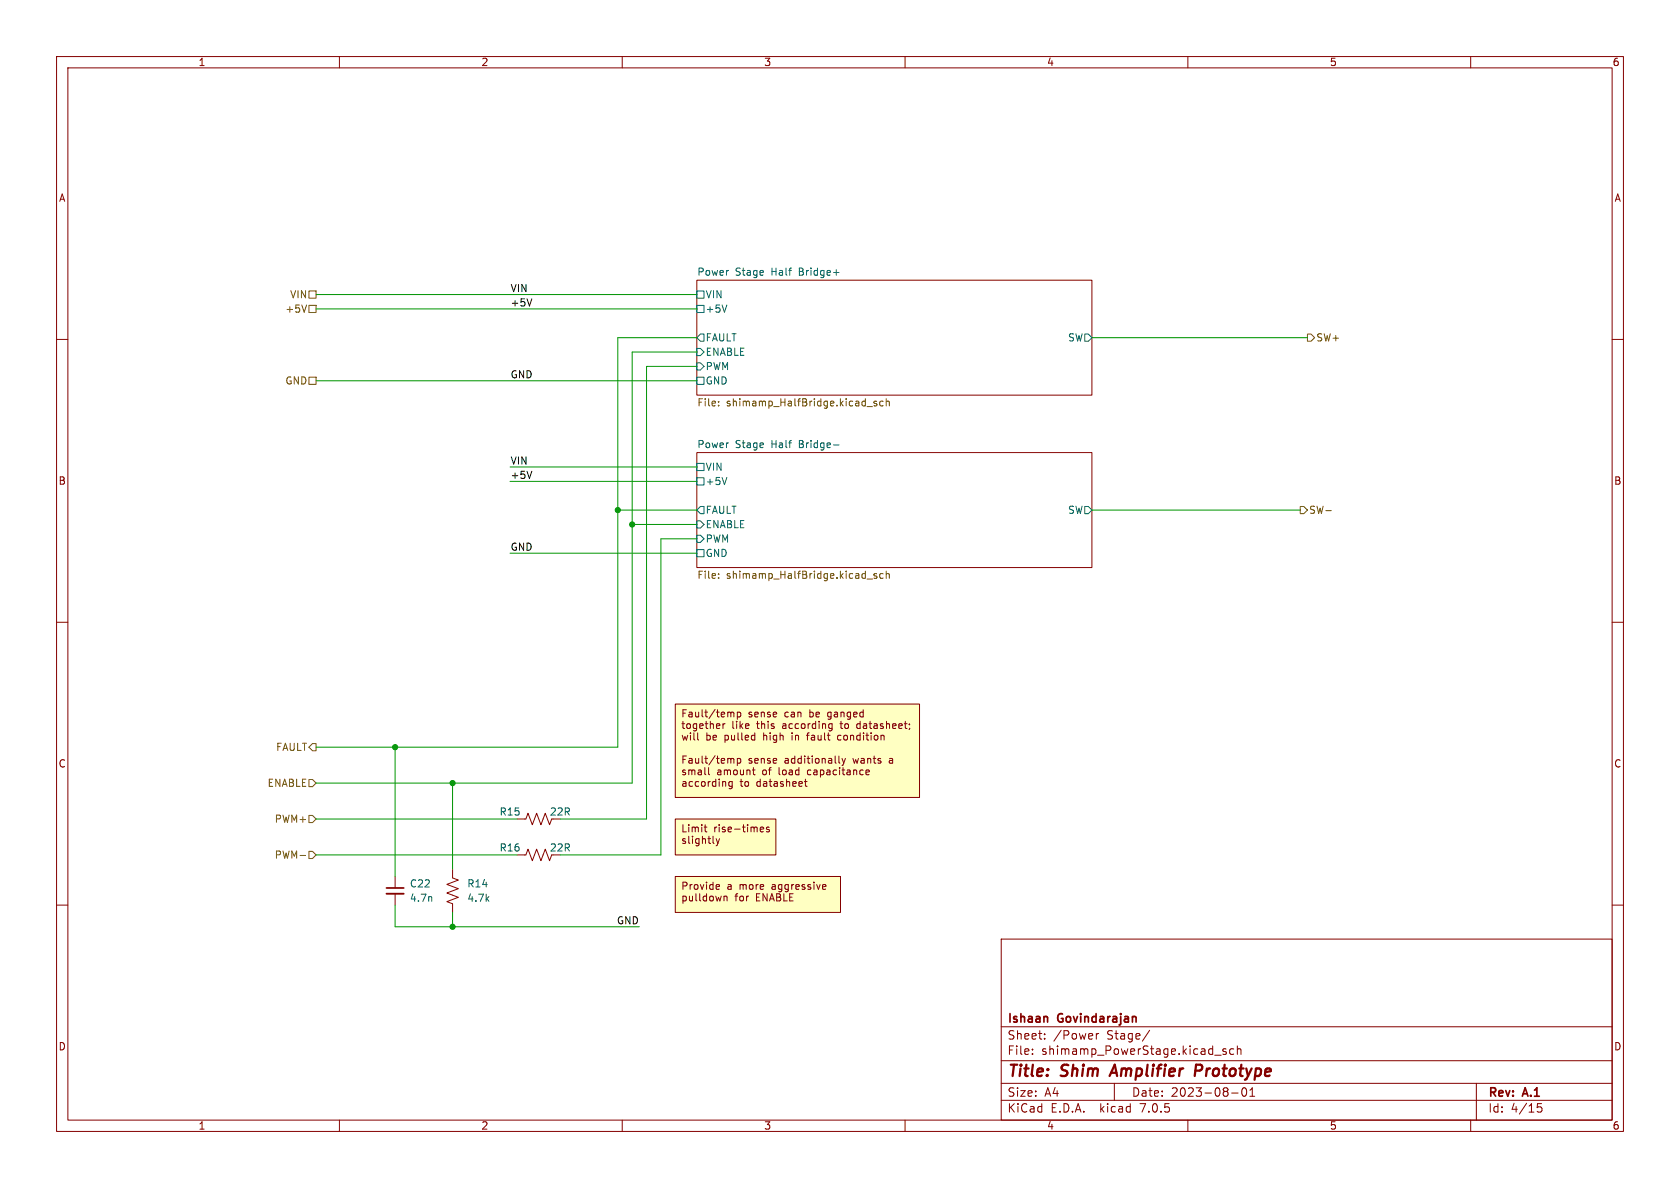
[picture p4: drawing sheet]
<svg xmlns="http://www.w3.org/2000/svg" width="297mm" height="210mm" viewBox="0 0 297 210" stroke-linecap="round" stroke-linejoin="round" font-family="sans-serif">
<g fill="#fff" stroke="#fff" stroke-width=".18">
<path d="M0 0h297v210h-297z"/>
<path d="M123.2 80h69.8v20.3h-69.8z"/>
<path d="M123.2 49.5h69.8v20.4h-69.8z"/>
</g>
<g fill="none" stroke="#840000" stroke-width=".18">
<path d="M10 10h277v190h-277zM12 12h273v186h-273zM60 10v2M110 10v2M160 10v2M210 10v2M260 10v2M10 60h2M123.2 49.5h69.8v20.4h-69.8zM285 60h2M123.2 80h69.8v20.3h-69.8zM10 110h2"/>
<path d="M285 110h2M119.4 124.5h43.2v16.5h-43.2zM123.3 129.6v1l.2 .2M125.3 135.7v1.1l.2 .2M127.8 127.9v.9M127.9 128l-.1 .2M129.2 126.1l.2-.2h.3v.8M129.2 134.2l.2-.1h.3v.8M129.4 138.2v1l-.2 .2h-.3M129.4 138.2h-.3l-.3 .2 .2 .5h.4M130.4 125.9h.3l.3 .2-.2 .6h-.4M130.4 125.9v1.3"/>
<path d="M130.4 134.1v1.2M130.4 134.1h.3l.3 .2-.2 .6h-.4M133 136.1h.5M133.1 130h.3M133.2 135.7v1.1l.3 .2M133.4 129.6v1.2M133.4 130.8h-.3M142.2 138.2h.5M142.4 137.7v1.1l.3 .2M146.6 128.7l.1 .1 .4-.1M147.1 127.9v1.1l-.2 .2-.3-.1M148.3 133.6v1.1l.2 .2"/>
<path d="M148.9 134.1l.3 .8M149.2 134.9l-.3 .4M149.5 134.1l-.3 .8M153.1 136.5l.6-.1-.1-.2-.3-.1-.2 .2v.6h.5M156.1 130l.2 .2v.6M160.8 128v.1M160.8 128.7l-.1 .3M10 160h2M69.8 154.9v2.1M69.8 158v2M80 153.7v1.5l1 .4-2 .7 2 .8-2 .8 2 .7-2 .8 1 .4v1.5M91.4 144.8h1.6l.3-1 .8 2 .8-2 .7 2 .8-2 .8 2 .3-1"/>
<path d="M91.4 151.1h1.6l.3-1 .8 2 .8-2 .7 2 .8-2 .8 2 .3-1M119.4 144.8h17.8v6.3h-17.8zM119.4 154.9h29.2v6.4h-29.2zM124.5 146.2h.5M124.7 145.8v1.1l.3 .2M126.6 148.3l.3 .8M126.8 156.4h.3l.1 .3-.6 .1M126.9 149.1l-.3 .4M127.1 157.2h-.3M127.2 148.3l-.3 .8M128 158.4v.9M128 158.5l.2-.1 .3 .1v.8"/>
<path d="M134.4 146.6l.6-.1-.1-.2-.3-.1-.2 .2 .1 .6h.4M136 146.3l-.3-.1-.2 .2 .1 .2 .4 .1v.3h-.5M145.6 156.4h.4v.3l-.6 .1M146 157.2h-.4M285 160h2M177 166h108v32h-108zM60 198v2M110 198v2M160 198v2M177 194.5h108M177 191.5h108M177 187.5h108"/>
<path d="M177 181.5h108M182.5 186.3v.1M182.5 185.5v.1M184.7 183.6v.1M184.7 182.8v.1M193.8 182.7v1M194.2 182.7l-.2 .1-.2 .2M197 191.5v3M203.2 182.1l-1.2 2M210 198v2M214.7 186.5h1.2M216.7 185.5l-.3-.1-.2 .2v.2l.5 .2v.3h-.5"/>
<path d="M217.7 193.2h1.2M218.1 185.5l-.4-.1-.3 .3v.4l.1 .2h.6M218.7 185.5l.3-.1 .3 .1 .1 .9M218.7 184.9v1.5M219.7 192.4a1 1 0 0 0 .2 1.4 .81 .81 0 0 0 .6-.6 .81 .81 0 0 0-.3-.8M221 193.8h.8M221 192.7l.4-.4v1.5M260 198v2M261 191.5v6.5M272.5 195.1h-.7l-.1 .7 .3-.1h.5l.1 .3-.1 .5-.2 .1-.6-.1"/>
</g>
<path d="M211.3 189.3h.8M212.2 188.2h-.7l-.3 2" fill="none" stroke="#840000" stroke-width=".4"/>
<g fill="#ffffc2" stroke="#ffffc2" stroke-width=".18">
<path d="M119.4 144.8h17.8v6.3h-17.8z"/>
<path d="M119.4 124.5h43.2v16.5h-43.2z"/>
<path d="M119.4 154.9h29.2v6.4h-29.2z"/>
</g>
<g fill="none" stroke="#006464" stroke-width=".18">
<path d="M123.2 54h1.3v1.2h-1.3zM123.2 51.4h1.3v1.3h-1.3zM123.8 59.1h.7v1.2h-.7l-.6-.6zM128.5 53.9l-.4 1.3M147.4 48.2h.9M191.8 59.1h.6l.6 .6-.6 .6h-.6zM123.2 66.7h1.3v1.2h-1.3zM123.2 61.6h.6l.7 .6-.7 .7h-.6zM123.2 64.1h.6l.7 .7-.7 .6h-.6zM147.4 78.7h.9M123.2 97.2h1.3v1.2h-1.3zM123.2 84.5h1.3v1.2h-1.3z"/>
<path d="M123.2 81.9h1.3v1.3h-1.3zM123.2 92.1h.6l.7 .6-.7 .6h-.6zM123.2 94.6h.6l.7 .7-.7 .6h-.6zM123.8 89.5h.7v1.3h-.7l-.6-.6zM128.5 84.4l-.4 1.3M191.8 89.5h.6l.6 .7-.6 .6h-.6z"/>
</g>
<g fill="none" stroke="#725600" stroke-width=".18">
<path d="M54.6 54h1.3v1.2h-1.3zM54.6 51.4h1.3v1.3h-1.3zM231.1 59.1h.7l.6 .6-.6 .6h-.7zM54.6 66.7h1.3v1.2h-1.3zM127 71v.1M127 71.6v.2M153.3 71.9h1M155 71l-.3-.1-.2 .2 .1 .2 .4 .1v.3h-.5M156.1 71l-.3-.1-.3 .3 .1 .5h.5M156.7 70.5v1.3M156.7 71l.2-.1 .3 .1v.8M229.9 89.5h.6l.6 .7-.6 .6h-.6z"/>
<path d="M234.4 90.3h1M127 102.1v.1M127 101.5v.1M153.3 102.4h1M155 101.5l-.3-.1-.2 .2 .1 .2 .4 .1v.3h-.5M156.1 101.5l-.3-.1-.3 .2 .1 .6h.5M156.7 101.5l.2-.1 .3 .1v.7M156.7 101v1.2M54.6 137.8h.6l.7 .6-.7 .7h-.6zM55.2 131.4h.7v1.3h-.7l-.6-.6zM53 151.2h1M54.6 150.5h.6l.7 .6-.7 .7h-.6z"/>
<path d="M54.6 144.1h.6l.7 .7-.7 .6h-.6z"/>
</g>
<path d="M68.3 158h3.1" fill="none" stroke="#840000" stroke-width=".33"/>
<path d="M68.3 157h3.1" fill="none" stroke="#840000" stroke-width=".3"/>
<path d="M94 52.8l-.4 1.3M94 83.3l-.4 1.3" fill="none" stroke="#0f0f0f" stroke-width=".18"/>
<g fill="none" stroke="#009600" stroke-width=".18">
<path d="M55.9 52.1h67.3M55.9 54.6h67.3M123.2 59.7h-14v72.4h-53.3M193 59.7h38.1M55.9 67.3h67.3M123.2 64.8h-8.9v80h-15.2M123.2 62.2h-11.4v76.2h-55.9M90.2 85.1h33M90.2 97.8h33M90.2 82.6h33M109.2 90.2h14M111.8 92.7h11.4"/>
<path d="M123.2 95.3h-6.4v55.8h-17.7M193 90.2h36.9M69.8 132.1v22.8M80 138.4v15.3M55.9 151.1h35.5M55.9 144.8h35.5M69.8 160v3.8h43.2M80 161.3v2.5"/>
</g>
<g fill="#009600" stroke="#009600" stroke-width=".18">
<circle cx="111.8" cy="92.7" r=".46"/>
<circle cx="109.2" cy="90.2" r=".46"/>
<circle cx="69.8" cy="132.1" r=".46"/>
<circle cx="80" cy="163.8" r=".46"/>
<circle cx="80" cy="138.4" r=".46"/>
</g>
<g font-size="2.8" fill="#840000">
<text x="178" y="190.8">Title:</text>
<text x="187.5" y="190.8">Shim</text>
<text x="196.9" y="190.8">Amplifier</text>
<text x="212.3" y="190.8">Prototype</text>
</g>
<g font-size="2.1" fill="#840000">
<text x="178" y="183.9">Sheet:</text>
<text x="178" y="181.1">Ishaan</text>
<text x="186.2" y="183.9">/Power</text>
<text x="187" y="181.1">Govindarajan</text>
<text x="195.6" y="183.9">Stage/</text>
<text x="178" y="186.6">File:</text>
<text x="184" y="186.6">shimamp_PowerStage.kicad_sch</text>
<text x="178" y="196.8">KiCad</text>
<text x="178" y="194">Size:</text>
<text x="184.6" y="194">A4</text>
<text x="185.7" y="196.8">E.D.A.</text>
<text x="194.4" y="196.8">kicad</text>
<text x="200" y="194">Date:</text>
<text x="201.5" y="196.8">7.0.5</text>
<text x="206.9" y="194">2023-08-01</text>
<text x="263" y="194.2">Rev:</text>
<text x="263" y="196.8">Id:</text>
<text x="267" y="196.8">4/15</text>
<text x="269.2" y="194.2">A.1</text>
</g>
<g font-size="1.8" fill="#840000">
<text x="35" y="11.8">1</text>
<text x="85" y="11.8">2</text>
<text x="135" y="11.8">3</text>
<text x="185" y="11.8">4</text>
<text x="235" y="11.8">5</text>
<text x="285" y="11.8">6</text>
<text x="10.4" y="35.8">A</text>
<text x="285.4" y="35.8">A</text>
<text x="10.3" y="85.8">B</text>
<text x="285.3" y="85.8">B</text>
<text x="120.3" y="127.1">Fault/temp</text>
<text x="120.3" y="129.1">together</text>
<text x="120.3" y="131.2">will</text>
<text x="124.7" y="131.2">be</text>
<text x="128" y="131.2">pulled</text>
<text x="129.3" y="129.1">like</text>
<text x="132.2" y="127.1">sense</text>
<text x="133.8" y="129.1">this</text>
<text x="135" y="131.2">high</text>
<text x="138.4" y="129.1">according</text>
<text x="138.7" y="127.1">can</text>
<text x="140.1" y="131.2">in</text>
<text x="143" y="131.2">fault</text>
<text x="143.1" y="127.1">be</text>
<text x="146.5" y="127.1">ganged</text>
<text x="148.5" y="131.2">condition</text>
<text x="148.8" y="129.1">to</text>
<text x="151.7" y="129.1">datasheet;</text>
<text x="10.3" y="135.8">C</text>
<text x="120.3" y="135.2">Fault/temp</text>
<text x="120.3" y="137.3">small</text>
<text x="126.6" y="137.3">amount</text>
<text x="132.2" y="135.2">sense</text>
<text x="134.7" y="137.3">of</text>
<text x="137.7" y="137.3">load</text>
<text x="138.7" y="135.2">additionally</text>
<text x="142.9" y="137.3">capacitance</text>
<text x="150.9" y="135.2">wants</text>
<text x="157.4" y="135.2">a</text>
<text x="285.3" y="135.8">C</text>
<text x="120.3" y="139.3">according</text>
<text x="130.7" y="139.3">to</text>
<text x="133.7" y="139.3">datasheet</text>
<text x="120.3" y="147.4">Limit</text>
<text x="120.3" y="149.4">slightly</text>
<text x="126.1" y="147.4">rise-times</text>
<text x="120.3" y="157.5">Provide</text>
<text x="120.3" y="159.6">pulldown</text>
<text x="128.4" y="157.5">a</text>
<text x="129.8" y="159.6">for</text>
<text x="130.7" y="157.5">more</text>
<text x="133.6" y="159.6">ENABLE</text>
<text x="136.5" y="157.5">aggressive</text>
<text x="10.3" y="185.8">D</text>
<text x="285.3" y="185.8">D</text>
<text x="35" y="199.8">1</text>
<text x="85" y="199.8">2</text>
<text x="135" y="199.8">3</text>
<text x="185" y="199.8">4</text>
<text x="235" y="199.8">5</text>
<text x="285" y="199.8">6</text>
</g>
<g font-size="1.8" fill="#725600">
<text x="51.3" y="52.9">VIN</text>
<text x="50.4" y="55.4">+5V</text>
<text x="232.6" y="60.5">SW+</text>
<text x="50.4" y="68.1">GND</text>
<text x="123.2" y="72.1">File:</text>
<text x="128.3" y="72.1">shimamp_HalfBridge.kicad_sch</text>
<text x="231.3" y="91">SW-</text>
<text x="123.2" y="102.6">File:</text>
<text x="128.3" y="102.6">shimamp_HalfBridge.kicad_sch</text>
<text x="48.8" y="132.9">FAULT</text>
<text x="47.3" y="139.3">ENABLE</text>
<text x="48.5" y="145.6">PWM+</text>
<text x="48.5" y="152">PWM-</text>
</g>
<g font-size="1.8" fill="#0f0f0f">
<text x="90.2" y="51.7">VIN</text>
<text x="90.2" y="54.3">+5V</text>
<text x="90.2" y="67">GND</text>
<text x="90.2" y="82.2">VIN</text>
<text x="90.2" y="84.7">+5V</text>
<text x="90.2" y="97.4">GND</text>
<text x="109" y="163.5">GND</text>
</g>
<g font-size="1.8" fill="#006464">
<text x="123.2" y="48.8">Power</text>
<text x="124.7" y="52.9">VIN</text>
<text x="129.9" y="48.8">Stage</text>
<text x="136.3" y="48.8">Half</text>
<text x="141.3" y="48.8">Bridge+</text>
<text x="124.7" y="55.4">+5V</text>
<text x="124.7" y="63.1">ENABLE</text>
<text x="124.7" y="60.5">FAULT</text>
<text x="124.7" y="65.6">PWM</text>
<text x="188.8" y="60.5">SW</text>
<text x="124.7" y="68.1">GND</text>
<text x="123.2" y="79.3">Power</text>
<text x="124.7" y="83.4">VIN</text>
<text x="129.9" y="79.3">Stage</text>
<text x="136.3" y="79.3">Half</text>
<text x="141.3" y="79.3">Bridge-</text>
<text x="124.7" y="85.9">+5V</text>
<text x="124.7" y="93.5">ENABLE</text>
<text x="124.7" y="91">FAULT</text>
<text x="188.8" y="91">SW</text>
<text x="124.7" y="98.6">GND</text>
<text x="124.7" y="96.1">PWM</text>
<text x="88.3" y="144.3">R15</text>
<text x="97.2" y="144.3">22R</text>
<text x="88.3" y="150.7">R16</text>
<text x="97.2" y="150.7">22R</text>
<text x="72.4" y="157">C22</text>
<text x="72.4" y="159.6">4.7n</text>
<text x="82.6" y="157">R14</text>
<text x="82.6" y="159.6">4.7k</text>
</g>
</svg>
